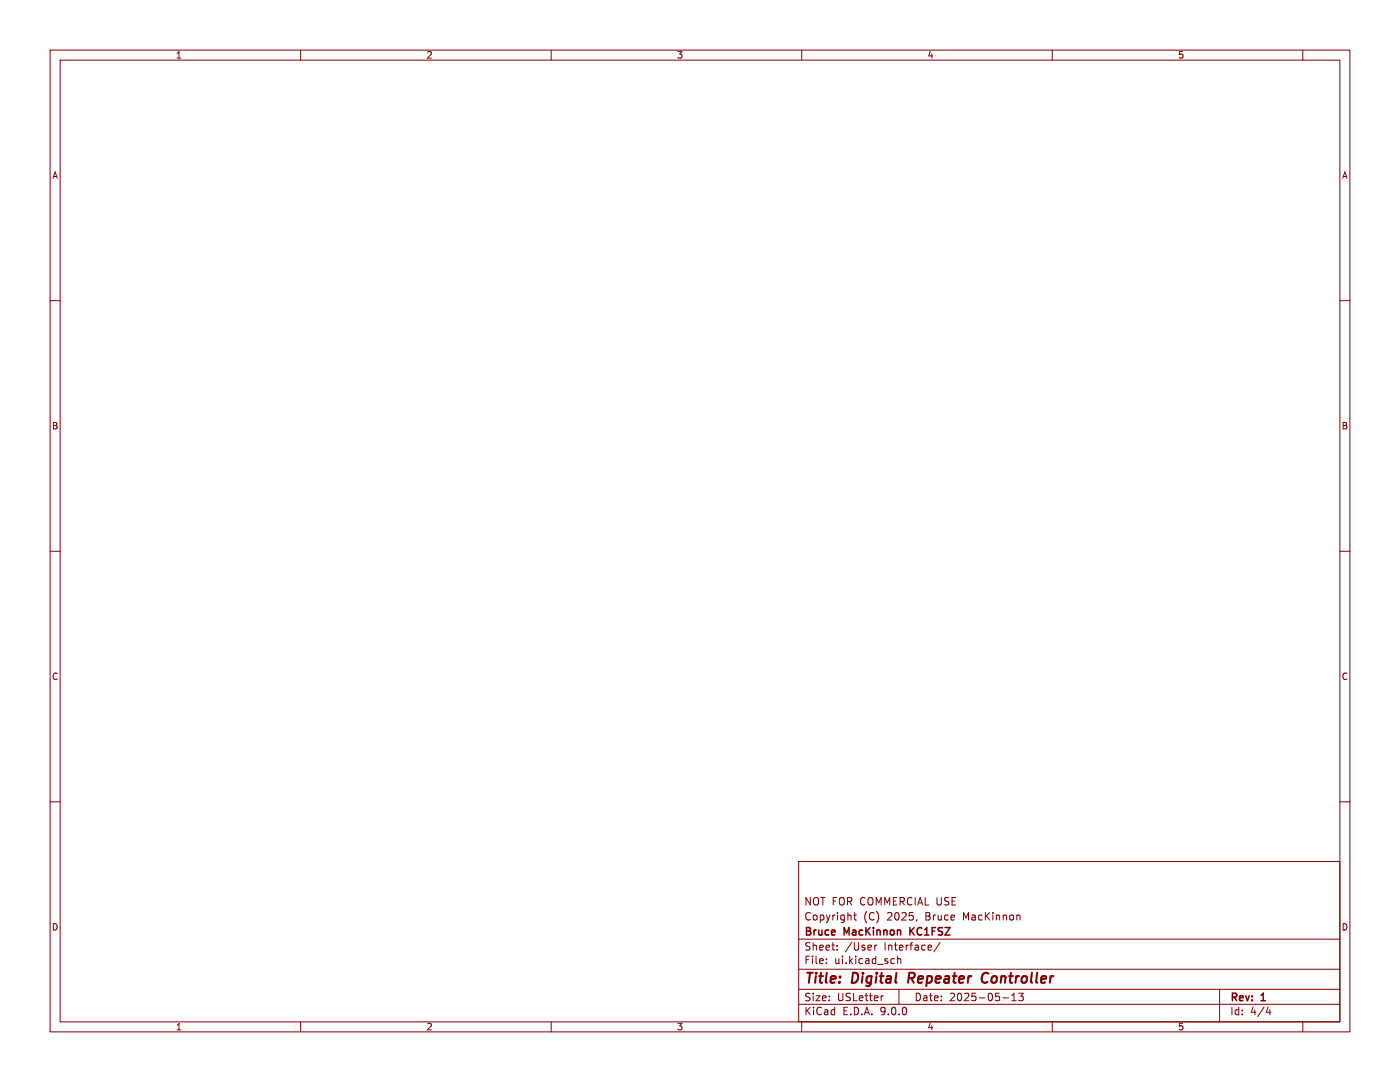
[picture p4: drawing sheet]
<svg xmlns="http://www.w3.org/2000/svg" width="279mm" height="216mm" viewBox="0 0 279 216" stroke-linecap="round" stroke-linejoin="round" font-family="sans-serif">
<g fill="none" stroke="#840000" stroke-width=".2">
<path d="M10 10h259.4v195.9h-259.4zM12 12h255.4v191.9h-255.4zM60 10v2M110 10v2M160 10v2M210 10v2M260 10v2M10 60h2M267.4 60h2M10 110h2M267.4 110h2M10 160h2"/>
<path d="M159.4 171.9h108v32h-108zM267.4 160h2M159.4 197.4h108M159.4 193.4h108M159.4 187.4h108M164.9 192.1v.2M164.9 191.4v.1M167.1 189.4v.2M167.1 188.7v.1M170.4 182.6h.5M170.6 182.1v1.3l.3 .2M174.6 188.6v1"/>
<path d="M175 188.6l-.4 .3M176.3 198.7l-.3 .1M179.1 190.8v1.5M179.1 191.4l.3-.1 .3 .1 .1 .9M179.4 197.4v3M183 183.5l-.1 .3M187.6 188l-1.2 1.9M200.1 199.1h1.2M201.9 199.7h.9M201.9 198.6l.5-.4v1.5M203.3 198.2h.9l-.5 .6 .4 .1v.6l-.2 .2-.6-.2M203.5 182.7l.1 .9"/>
<path d="M243.4 197.4v6.5M60 203.9v2M110 203.9v2M159.4 200.4h108M160 203.9v2M210 203.9v2M253.1 200.9l-.4 1.1h.9M253.4 201.5v1M260 203.9v2"/>
</g>
<path d="M181.5 194.1l-.3 2M196.9 194.1a1.07 1.07 0 0 0-1 .8 1.07 1.07 0 0 0 .6 1.2l.4-.1" fill="none" stroke="#840000" stroke-width=".4"/>
<path d="M181.6 185.1v1.5M182.5 185.1l-.9 .8" fill="none" stroke="#840000" stroke-width=".3"/>
<g font-size="2.8" fill="#840000">
<text x="160.4" y="196.8">Title:</text>
<text x="170.1" y="196.8">Digital</text>
<text x="182.1" y="196.8">Repeater</text>
<text x="197.6" y="196.8">Controller</text>
</g>
<g font-size="2.1" fill="#840000">
<text x="160.4" y="183.9">Copyright</text>
<text x="160.4" y="180.9">NOT FOR COMMERCIAL USE</text>
<text x="172.3" y="183.9">(C)</text>
<text x="177.1" y="183.9">2025,</text>
<text x="184.8" y="183.9">Bruce</text>
<text x="192.5" y="183.9">MacKinnon</text>
<text x="160.4" y="189.9">Sheet:</text>
<text x="160.4" y="187.1">Bruce</text>
<text x="168.5" y="187.1">MacKinnon</text>
<text x="168.6" y="189.9">/User</text>
<text x="176.5" y="189.9">Interface/</text>
<text x="182.2" y="187.1">KC1FSZ</text>
<text x="160.4" y="192.6">File:</text>
<text x="166.5" y="192.6">ui.kicad_sch</text>
<text x="160.4" y="202.8">KiCad</text>
<text x="160.4" y="200">Size:</text>
<text x="167.1" y="200">USLetter</text>
<text x="168.1" y="202.8">E.D.A.</text>
<text x="175.7" y="202.8">9.0.0</text>
<text x="182.4" y="200">Date:</text>
<text x="189.4" y="200">2025-05-13</text>
<text x="245.4" y="200.2">Rev:</text>
<text x="245.4" y="202.8">Id:</text>
<text x="249.5" y="202.8">4/4</text>
<text x="251.8" y="200.2">1</text>
</g>
<g font-size="1.8" fill="#840000">
<text x="35" y="11.9">1</text>
<text x="85" y="11.9">2</text>
<text x="135" y="11.9">3</text>
<text x="185" y="11.9">4</text>
<text x="235" y="11.9">5</text>
<text x="10.3" y="35.9">A</text>
<text x="267.7" y="35.9">A</text>
<text x="10.3" y="85.9">B</text>
<text x="267.7" y="85.9">B</text>
<text x="10.3" y="135.9">C</text>
<text x="267.7" y="135.9">C</text>
<text x="10.3" y="185.9">D</text>
<text x="267.7" y="185.9">D</text>
<text x="35" y="205.8">1</text>
<text x="85" y="205.8">2</text>
<text x="135" y="205.8">3</text>
<text x="185" y="205.8">4</text>
<text x="235" y="205.8">5</text>
</g>
</svg>
